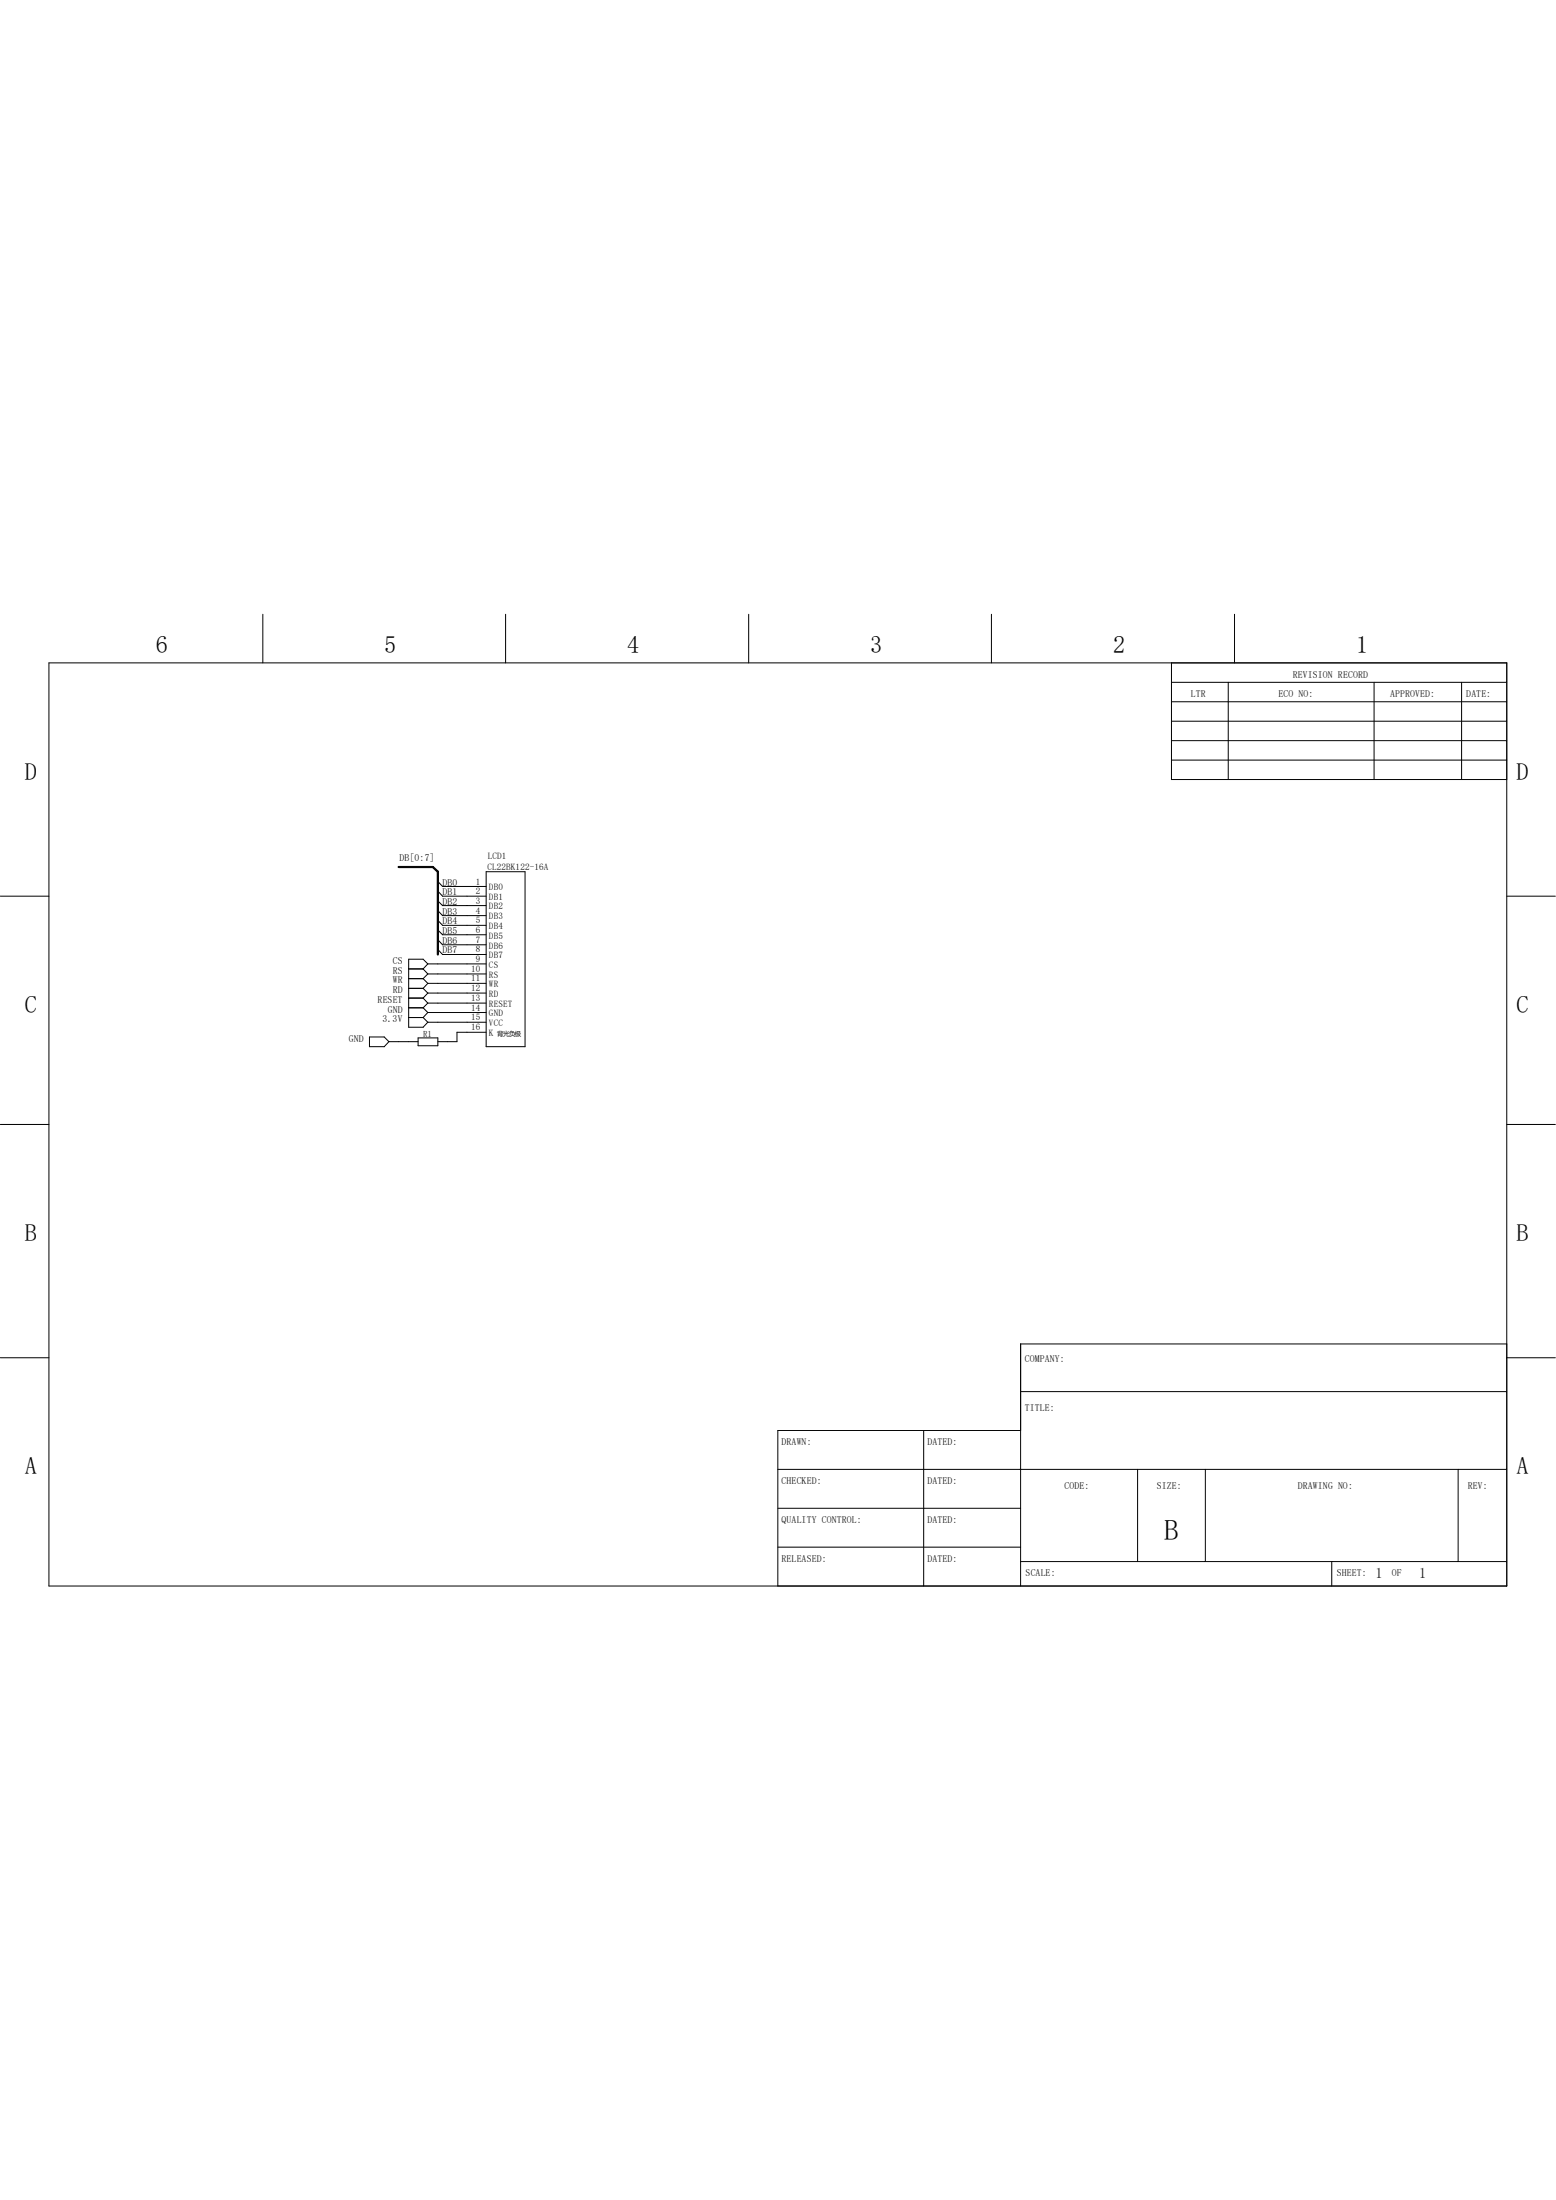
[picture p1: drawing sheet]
<svg xmlns="http://www.w3.org/2000/svg" width="210mm" height="297mm" viewBox="0 0 210 297" stroke-linecap="round" stroke-linejoin="round" font-family="sans-serif">
<g fill="none" stroke="#000" stroke-width=".13">
<path d="M6.6 89.5h196.8v124.6h-196.8zM35.5 82.9v6.6M68.2 82.9v6.6M101 82.9v6.6M133.8 82.9v6.6M158.1 92.1h45.3M158.1 94.7h45.3M158.1 100h45.3M158.1 89.5v15.7h45.3M158.1 97.4h45.3M165.8 92.1v13.1M166.6 82.9v6.6"/>
<path d="M185.5 92.1v13.1M197.3 92.1v13.1M59.1 119l.6 .7h5.9M65.6 117.7h5.3v23.6h-5.3zM158.1 102.6h45.3M0 121h6.6M49.9 140h2l.6 .6-.6 .7h-2zM55.2 130.8h1.9M55.2 132.1h1.9M55.2 133.4h1.9M55.2 134.7h1.9M55.2 136.1h1.9"/>
<path d="M55.2 137.4h1.9M57.1 130.8l.6 .7M57.1 132.1l.6 .7M57.1 133.4l.6 .7M57.1 134.7l.6 .7M57.1 136.1l.6 .6M57.1 137.4l.6 .6M57.7 130.1h7.9M57.7 131.5h7.9M57.7 132.8h7.9M57.7 134.1h7.9M57.7 135.4h7.9"/>
<path d="M57.7 136.7h7.9M57.7 138h7.9M57.7 130.1l-.6 .7M57.7 130.1l-.6-.6h-1.9v9.2h1.9l.6-.7M57.7 131.5l-.6 .6M57.7 132.8l-.6 .6M57.7 134.1l-.6 .6M57.7 135.4l-.6 .7M57.7 136.7l-.6 .7M59.1 120.3l.6 .7h5.9M59.1 121.6l.6 .7h5.9M59.1 122.9l.6 .7h5.9"/>
<path d="M59.1 124.2l.6 .7h5.9M59.1 125.6l.6 .6h5.9M59.1 126.9l.6 .7h5.9M59.1 128.2l.6 .7h5.9M65.6 139.4h-3.9v1.2h-2.6M203.4 121h6.5M0 151.8h6.6M52.5 140.6h3.9M56.4 140.1h2.7v1.1h-2.7zM203.4 151.8h6.5M0 183.3h6.6M105 198.4h98.4"/>
<path d="M124.7 193.1v21M137.8 187.9h65.6M137.8 193.1h-32.8v21M153.5 198.4v12.4M162.7 198.4v12.4M196.8 198.4v12.4M203.4 181.4h-65.6v32.7M203.4 183.3h6.5M105 203.6h32.8M105 208.9h32.8M137.8 210.8h65.6M179.7 210.8v3.3"/>
</g>
<path d="M53.8 117.1h4.6l.7 .6v11.2" fill="none" stroke="#000" stroke-width=".3"/>
<text font-size="3.9" x="157.1" y="207.9">B</text>
<g font-size="3.3">
<text x="21" y="88.2">6</text>
<text x="51.9" y="88.2">5</text>
<text x="84.7" y="88.2">4</text>
<text x="117.4" y="88.2">3</text>
<text x="150.2" y="88.2">2</text>
<text x="183" y="88.2">1</text>
<text x="3.3" y="105.2">D</text>
<text x="204.7" y="105.2">D</text>
<text x="3.3" y="136.7">C</text>
<text x="204.7" y="136.7">C</text>
<text x="3.3" y="167.6">B</text>
<text x="204.7" y="167.6">B</text>
<text x="3.3" y="199">A</text>
<text x="204.7" y="199">A</text>
</g>
<g font-size="1.9">
<text x="185.7" y="213">1</text>
<text x="191.6" y="213">1</text>
</g>
<g font-size="1.3">
<text x="160.7" y="94.1">LTR</text>
<text x="172.6" y="94.1">ECO NO:</text>
<text x="174.5" y="91.5">REVISION RECORD</text>
<text x="187.6" y="94.1">APPROVED:</text>
<text x="197.9" y="94.1">DATE:</text>
<text x="53.9" y="116.2">DB[0:7]</text>
<text x="59.7" y="119.5">DB0</text>
<text x="59.7" y="120.9">DB1</text>
<text x="59.7" y="122.1">DB2</text>
<text x="59.7" y="123.5">DB3</text>
<text x="59.7" y="124.8">DB4</text>
<text x="53" y="130.1">CS</text>
<text x="53" y="131.5">RS</text>
<text x="59.7" y="126.1">DB5</text>
<text x="59.7" y="127.4">DB6</text>
<text x="59.7" y="128.7">DB7</text>
<text x="51" y="135.4">RESET</text>
<text x="52.3" y="136.7">GND</text>
<text x="53" y="132.8">WR</text>
<text x="53" y="134.1">RD</text>
<text x="47.1" y="140.6">GND</text>
<text x="51.6" y="138">3.3V</text>
<text x="138.3" y="183.9">COMPANY:</text>
<text x="138.3" y="190.5">TITLE:</text>
<text x="105.5" y="195.1">DRAWN:</text>
<text x="125.2" y="195.1">DATED:</text>
<text x="105.5" y="200.3">CHECKED:</text>
<text x="125.2" y="200.3">DATED:</text>
<text x="143.7" y="201">CODE:</text>
<text x="156.1" y="201">SIZE:</text>
<text x="175.2" y="201">DRAWING NO:</text>
<text x="198.1" y="201">REV:</text>
<text x="105.5" y="205.6">QUALITY CONTROL:</text>
<text x="125.2" y="205.6">DATED:</text>
<text x="105.5" y="210.8">RELEASED:</text>
<text x="125.2" y="210.8">DATED:</text>
<text x="138.4" y="212.8">SCALE:</text>
<text x="180.4" y="212.8">SHEET:</text>
<text x="187.9" y="212.8">OF</text>
</g>
<g font-size="1.2">
<text x="64.2" y="119.4">1</text>
<text x="65.8" y="117.4">CL22BK122-16A</text>
<text x="65.8" y="116">LCD1</text>
<text x="64.2" y="120.7">2</text>
<text x="64.2" y="122">3</text>
<text x="64.2" y="123.4">4</text>
<text x="64.2" y="124.6">5</text>
<text x="64.2" y="125.9">6</text>
<text x="66" y="120.2">DB0</text>
<text x="66" y="121.5">DB1</text>
<text x="66" y="122.8">DB2</text>
<text x="66" y="124.1">DB3</text>
<text x="66" y="125.4">DB4</text>
<text x="63.6" y="131.2">10</text>
<text x="64.2" y="127.3">7</text>
<text x="64.2" y="128.6">8</text>
<text x="64.2" y="129.9">9</text>
<text x="66" y="126.7">DB5</text>
<text x="66" y="128.1">DB6</text>
<text x="66" y="129.4">DB7</text>
<text x="66" y="130.6">CS</text>
<text x="66" y="132">RS</text>
<text x="63.6" y="132.5">11</text>
<text x="63.6" y="133.8">12</text>
<text x="63.6" y="135.1">13</text>
<text x="63.6" y="136.4">14</text>
<text x="63.6" y="137.8">15</text>
<text x="66" y="133.3">WR</text>
<text x="66" y="134.6">RD</text>
<text x="66" y="135.9">RESET</text>
<text x="66" y="137.2">GND</text>
<text x="57.1" y="140">R1</text>
<text x="63.6" y="139.1">16</text>
<text x="66" y="138.5">VCC</text>
<text x="66" y="139.9">K</text>
</g>
<text font-size=".9" x="67.1" y="139.9">背光负极</text>
</svg>
